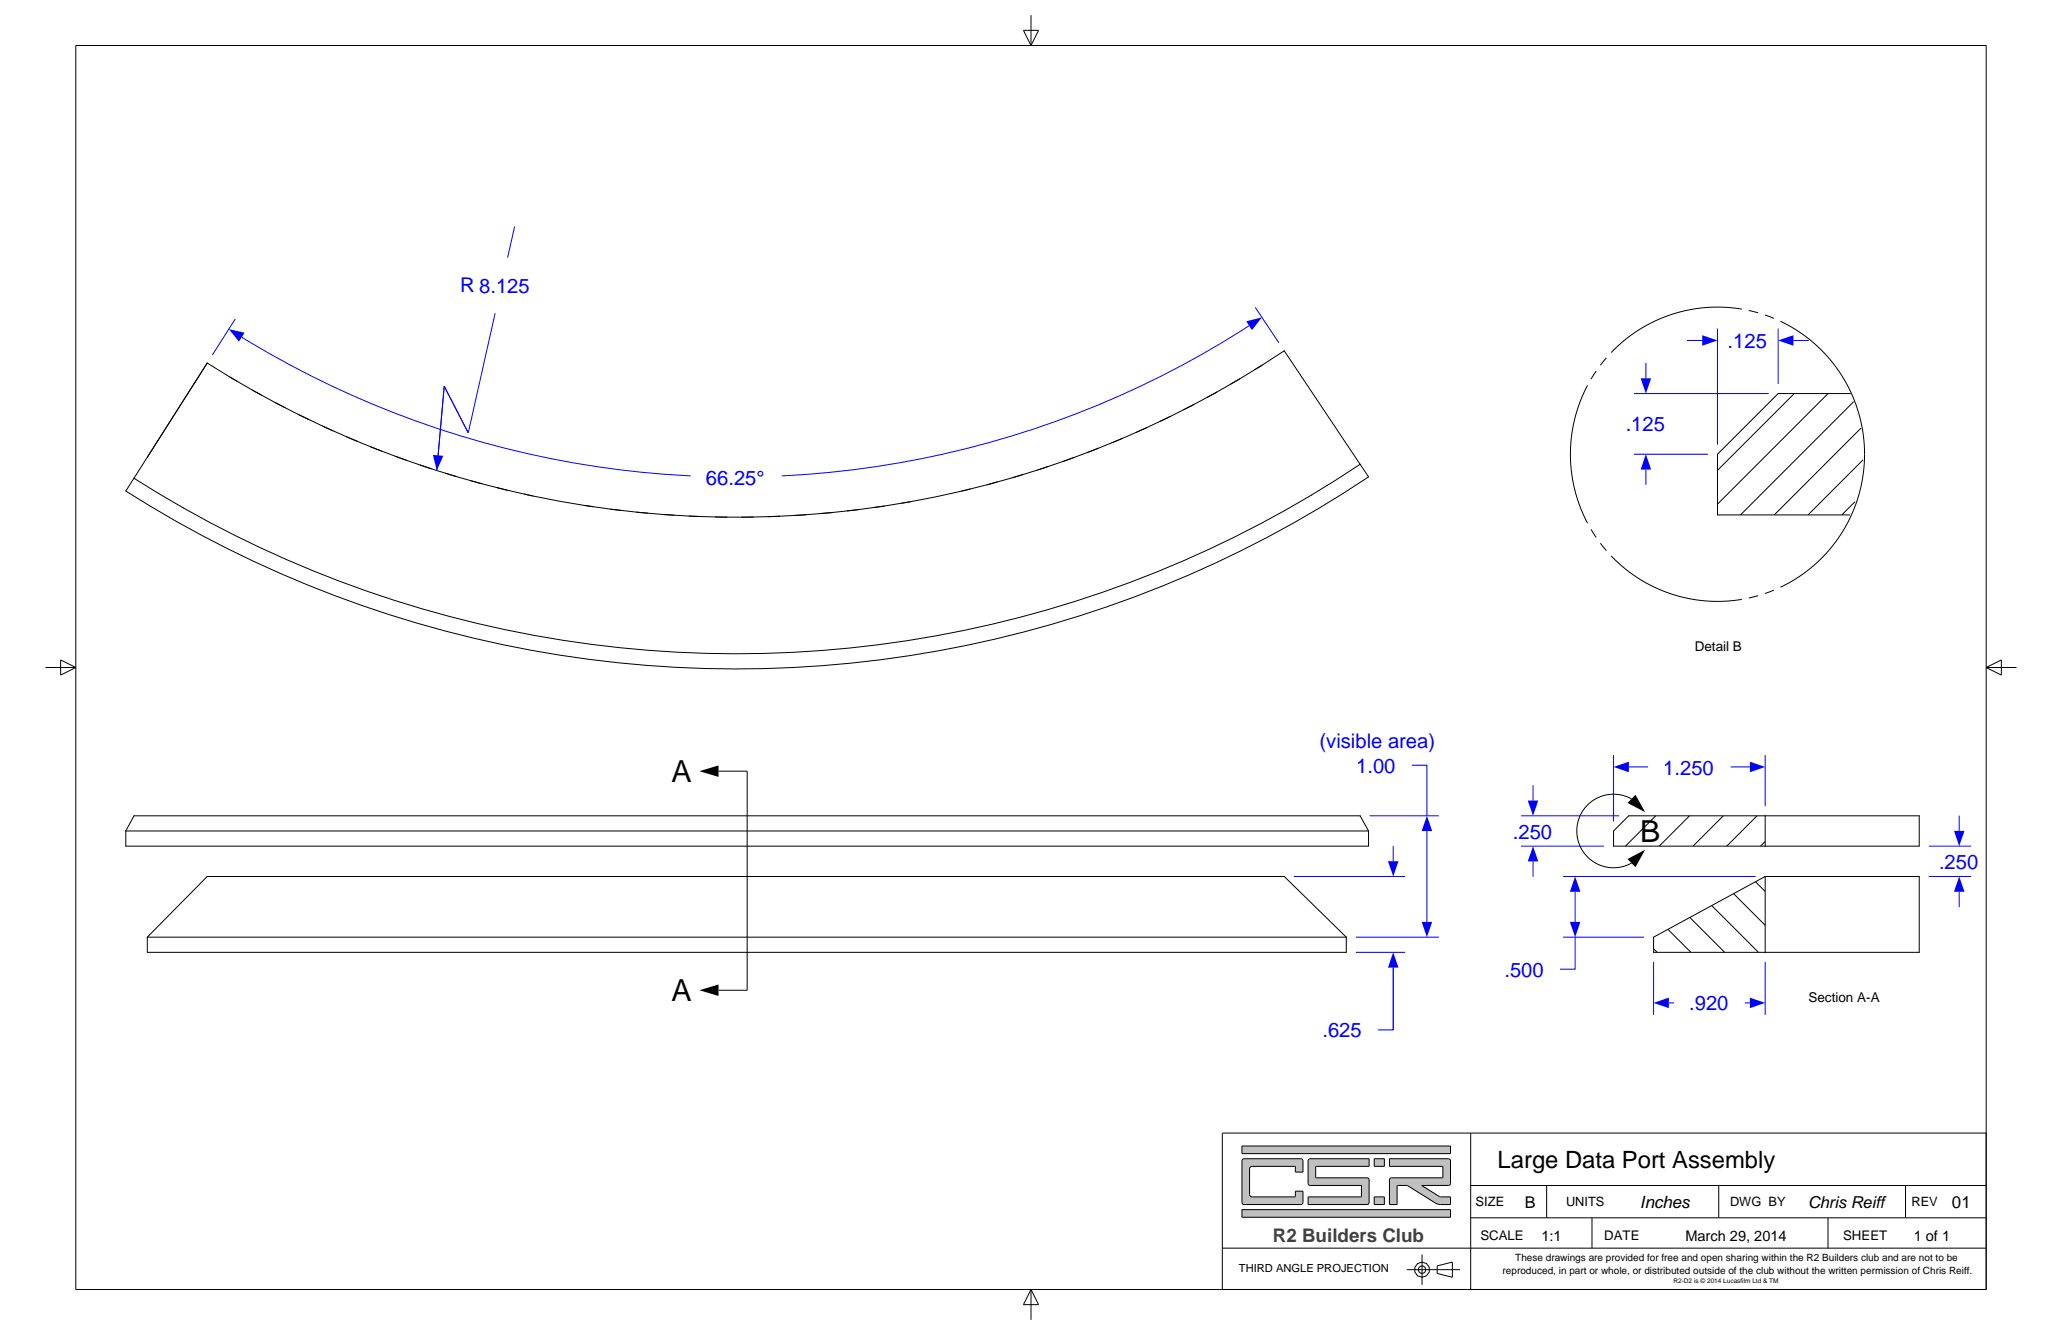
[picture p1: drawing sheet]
<svg xmlns="http://www.w3.org/2000/svg" width="432mm" height="279mm" viewBox="0 0 432 279" stroke-linecap="round" stroke-linejoin="round" font-family="sans-serif">
<path d="M15.9 9.5h400v260.4h-400zM214.3 6.4h3.2l-1.6 3.1zM215.9 3.2v6.3M9.5 139.7h6.4M12.7 138.1l3.2 1.6-3.2 1.6zM415.9 139.7h6.4M415.9 139.7l3.2-1.6v3.2zM215.9 269.9v6.3M215.9 269.9l1.6 3.1h-3.2z" fill="none" stroke="#000" stroke-width=".21"/>
<path d="M260.1 253.2v1.6h43.6v-1.6zM260.1 239.8v1.6h43.6v-1.6zM260.2 242.6l.3-.1 12.2 .1 .2 .3v2.4h-1.6l-.1-1.2-9.3 .1-.2 .4v5.4l.1 .3 .4 .2h9l.1-1.2h1.6l-.1 2.6-.4 .2-12.2-.1-.1-.4v-8.6zM291 242.5v1.6h11l.1 .1v2.3l-10.9 .1-.2 .3v5.2h1.6v-3.9l.1-.1h2l6.3 3.9 2.7 .1v-1.6h-2.2l-3.8-2.4h5.6l.3-.1 .1-.3v-4.7l-.1-.4zM274 242.6l-.1 .4v4.7l.2 .3 10.9 .1 .1 2.3-.1 .1h-11.1v1.6h12.4l.3-.2 .1-5-.2-.3-10.9-.1-.1-2.3 .1-.1h11.1v-1.6h-12.3zM287.8 250.5v1.6h2.1v-1.6zM287.8 242.5v1.6h2.1v-1.6z" fill-rule="evenodd" fill="#c0c0c0"/>
<g fill="none" stroke="#000" stroke-width=".21">
<path d="M26.3 173.9h260.3M26.3 173.9l1.8-3.2h256.7l1.8 3.2M26.3 173.9v3.2h260.3v-3.2M150.5 161.4h6v45.8h-6M30.8 196.1v3.2h251.1v-3.2M30.8 196.1h251.1M30.8 196.1l12.6-12.7h225.5l13 12.7M256 237.1h159.9v32.8h-159.9zM260.1 239.8h43.6v1.6h-43.6zM308 237.1v32.8M260.1 253.2h43.6v1.6h-43.6zM260.2 242.6l.3-.1 12.2 .1 .2 .3v2.4h-1.6l-.1-1.2-9.3 .1-.2 .4v5.4l.1 .3 .4 .2h9l.1-1.2h1.6l-.1 2.6-.4 .2-12.2-.1-.1-.4v-8.6z"/>
<path d="M274 242.6l.4-.1h12.3v1.6h-11.1l-.1 .1 .1 2.3 10.9 .1 .2 .4-.1 4.9-.3 .2h-12.4v-1.6h11.1l.1-.1-.1-2.3-10.9-.1-.2-.3v-4.7zM287.8 242.5h2.1v1.6h-2.1zM287.8 250.5h2.1v1.6h-2.1zM291 242.5l12.6 .1 .1 .4v4.7l-.1 .3-.3 .1h-5.6l3.8 2.4h2.2v1.6h-2.1l-.8-.2-6.1-3.8h-2.1v4h-1.6v-5.2l.2-.3 10.8-.1 .1-.1v-2.3h-11.1zM308 248.1h107.9M308 254.9h107.9M323.9 248.1v6.8M333.4 254.9v6.3M359.9 248.1v6.7M382.8 254.9v6.3M399 248.1v6.7M256 261.2h159.9"/>
<path d="M294.6 265.7h11.1M297.8 262.6v6.3M301 264.9l3.1-.8v3.2l-3.1-.8z"/>
<circle cx="297.8" cy="265.7" r=".79"/>
<circle cx="297.8" cy="265.7" r="1.59"/>
</g>
<path d="M146.5 161.4l4-1.2v2.4zM146.5 207.2l4-1.2v2.4z" fill="#000"/>
<path d="M295.6 160.2h3.2v10.5" fill="none" stroke="#00f" stroke-width=".21"/>
<g fill="#00f">
<path d="M298.8 170.7l1.1 3.2h-2.2z"/>
<path d="M297.7 192.9h2.2l-1.1 3.2z"/>
</g>
<path d="M286.8 170.7h14.5M298.8 173.9v19M283.9 196.1h17.4M291.8 202.5v13h-3.2" fill="none" stroke="#00f" stroke-width=".21"/>
<path d="M290.7 180.2h2.2l-1.1 3.2z" fill="#00f"/>
<path d="M291.8 177v3.2" fill="none" stroke="#00f" stroke-width=".21"/>
<path d="M291.8 199.3l1.1 3.2h-2.2z" fill="#00f"/>
<path d="M270.9 183.4h23.4M283.9 199.3h10.4M291.8 202.5v13" fill="none" stroke="#00f" stroke-width=".21"/>
<g fill="none" stroke="#000" stroke-width=".21">
<path d="M48.1 78.9l1.5 .9M259.6 79.3l-1.9 1.1M264.3 76.4l-1.5 1M52.8 81.6l1.9 1.1M57.7 84.3l2 1M62.6 86.8l2.1 1M67.5 89.2l2.2 1M72.6 91.4l2.2 1M77.6 93.5l2.3 .9M82.8 95.5l2.3 .8M88 97.3l2.3 .8M93.3 99l2.3 .7"/>
<path d="M214.3 99.3l-2.3 .7M219.6 97.6l-2.3 .8M224.8 95.8l-2.3 .8M230 93.8l-2.3 .9M235.1 91.7l-2.3 1M240.1 89.5l-2.2 1M245.1 87.1l-2.2 1.1M250 84.6l-2.1 1.1M254.9 82l-2.1 1.1M284.8 97.2a235.1 235.1 0 0 1-256.7 2.9M284.8 97.2l-15.9-23.8a206.4 206.4 0 0 1-225.5 2.6l-15.3 24.1M284.8 97.2l1.8 2.6a238.1 238.1 0 0 1-260.3 3l1.8-2.7"/>
<path d="M98.6 100.6l2.3 .6M104.1 102.1l2.1 .5M109.8 103.4l1.8 .4M122.4 105.8l1.8 .2M127.8 106.6l2.2 .2M133.3 107.2l2.3 .2M138.8 107.7l2.4 .1M144.3 108l2.4 .1M149.8 108.2h2.5M157.8 108.2h-2.5M163.3 108l-2.5 .1M168.8 107.7l-2.5 .2"/>
<path d="M174.3 107.3l-2.4 .2M179.7 106.7l-2.3 .2M185.2 105.9l-2.2 .3M190.6 105l-1.8 .3M203.2 102.3l-1.8 .5M208.8 100.9l-2.1 .6"/>
</g>
<path d="M47.9 68.9l3.3 .7-1.1 1.9z" fill="#00f"/>
<path d="M50.6 70.6a197.7 197.7 0 0 0 94 29" fill="none" stroke="#00f" stroke-width=".21"/>
<path d="M261 67.2l3.3-.8-2.1 2.7z" fill="#00f"/>
<path d="M49.3 66.8l-4.8 7.5M261.6 68.2a197.8 197.8 0 0 1-97.9 31.4M262.9 64.3l4.9 7.5" fill="none" stroke="#00f" stroke-width=".21"/>
<path d="M90.7 95.2l2.1 .2-1.3 3.1z" fill="#00f"/>
<path d="M107.8 47.4l-1.5 6.5M103.7 65.6l-5.6 25-5.1-9.8-1.5 17.7M329.8 196.1v6.7h-3.1" fill="none" stroke="#00f" stroke-width=".21"/>
<g fill="none" stroke="#000" stroke-width=".21">
<path d="M346.7 170.7l-6.3 6.4M353.8 170.7l-6.3 6.4M360.9 170.7l-6.4 6.4M367.9 170.7l-6.3 6.4M369.6 170.7h32.3v6.4h-32.3M369.6 170.7v6.4M369.6 170.7h-28.5l-3.2 3.2v3.2h31.7M369.6 176.1l-.9 1M346.3 198.6l.7 .7M349.3 194.5l4.8 4.8M353.9 192l7.3 7.3M358.4 189.5l9.8 9.8"/>
<path d="M363 187l6.6 6.7M367.6 184.5l2 2.1M369.6 183.4h.1M369.6 183.4h32.3v15.9h-32.3M369.6 183.4l-23.3 12.7v3.2h23.3M369.6 183.4v15.9"/>
</g>
<g fill="#00f">
<path d="M328.7 192.9h2.2l-1.1 3.2z"/>
<path d="M329.8 183.4l1.1 3.2h-2.2z"/>
</g>
<path d="M327.3 196.1h17M327.3 183.4h40.3M329.8 186.6v6.3" fill="none" stroke="#00f" stroke-width=".21"/>
<path d="M319.9 167.5h2.2l-1.1 3.2z" fill="#00f"/>
<path d="M321 164.3v3.2" fill="none" stroke="#00f" stroke-width=".21"/>
<path d="M321 177.1l1.1 3.2h-2.2z" fill="#00f"/>
<path d="M318.5 170.7h20.6M318.5 177.1h17.4M321 180.3v3.2" fill="none" stroke="#00f" stroke-width=".21"/>
<path d="M409.2 173.9h2.2l-1.1 3.2z" fill="#00f"/>
<path d="M410.3 170.7v3.2" fill="none" stroke="#00f" stroke-width=".21"/>
<path d="M410.3 183.4l1.1 3.2h-2.2z" fill="#00f"/>
<path d="M403.9 177.1h8.9M403.9 183.4h8.9M410.3 186.6v3.2" fill="none" stroke="#00f" stroke-width=".21"/>
<path d="M366.4 159.4l3.2 1.1-3.2 1.1z" fill="#00f"/>
<path d="M362.4 160.5h4" fill="none" stroke="#00f" stroke-width=".21"/>
<path d="M337.9 160.5l3.2-1.1v2.2z" fill="#00f"/>
<path d="M337.9 158v13.9M369.6 158v10.7M341.1 160.5h4" fill="none" stroke="#00f" stroke-width=".21"/>
<path d="M366.4 208.8l3.2 1.1-3.2 1.1z" fill="#00f"/>
<path d="M365.4 209.9h1" fill="none" stroke="#00f" stroke-width=".21"/>
<path d="M346.3 209.9l3.2-1.1v2.2z" fill="#00f"/>
<path d="M346.3 201.3v11.1M349.5 209.9h1.1M369.6 201.3v11.1" fill="none" stroke="#00f" stroke-width=".21"/>
<path d="M342.5 166.3l2 3.7-3.7-1.9zM340.8 179.8l3.7-2-2 3.7z" fill="#000"/>
<g fill="none" stroke="#000" stroke-width=".21">
<path d="M334.3 77.7l-1.1 1.6M336.4 74.9l-1.3 1.5M364.8 64.7a30.8 30.8 0 0 0-27.4 9.1M366.2 65l2 .5M369.6 65.9l1.9 .7M372.8 67.2a30.8 30.8 0 0 1 17.7 27.9 30.8 30.8 0 0 1-17.7 27.8M332.4 80.7a30.8 30.8 0 0 0 0 28.8M375.7 82.4l-16 16M382.8 82.4l-23.1 23.1M387.5 82.4h-15.1l-12.7 12.7v12.7h27.6M388.2 84.1l-23.7 23.7M389.7 89.6l-18.2 18.2"/>
<path d="M390.1 96.2l-11.5 11.6M333.2 110.8l1.1 1.7M335.1 113.7l1.3 1.5M337.4 116.4a30.8 30.8 0 0 0 27.4 9M388.5 105l-2.8 2.8M368.2 124.7l-2 .5M371.5 123.5l-1.9 .7M341.6 167.2a7.7 7.7 0 0 0-11.4 6.7 7.7 7.7 0 0 0 11.4 6.7"/>
</g>
<path d="M372.4 71.3l3.2-1.1v2.2z" fill="#00f"/>
<path d="M375.6 71.3h3.2" fill="none" stroke="#00f" stroke-width=".21"/>
<path d="M356.5 70.2l3.2 1.1-3.2 1.1z" fill="#00f"/>
<path d="M353.3 71.3h3.2M359.7 68.8v24.3M372.4 68.8v11.6" fill="none" stroke="#00f" stroke-width=".21"/>
<path d="M343.6 79.2h2.2l-1.1 3.2z" fill="#00f"/>
<path d="M344.7 76v3.2" fill="none" stroke="#00f" stroke-width=".21"/>
<path d="M344.7 95.1l1.1 3.2h-2.2z" fill="#00f"/>
<path d="M342.2 82.4h28.2M342.2 95.1h15.5M344.7 98.3v3.2" fill="none" stroke="#00f" stroke-width=".21"/>
<g font-size="6.3">
<text x="140.6" y="163.6">A</text>
<text x="343.5" y="176.1">B</text>
<text x="140.6" y="209.5">A</text>
</g>
<text font-size="5" x="313.6" y="244.4">Large Data Port Assembly</text>
<g font-size="4.2" fill="#00f">
<text x="96.4" y="61.2">R 8.125</text>
<text x="361.8" y="72.8">.125</text>
<text x="340.4" y="90.3">.125</text>
<text x="147.8" y="101.4">66.25°</text>
<text x="276.3" y="156.6">(visible area)</text>
<text x="284" y="161.7">1.00</text>
<text x="348.3" y="162.1">1.250</text>
<text x="316.8" y="175.5">.250</text>
<text x="406" y="181.9">.250</text>
<text x="315" y="204.4">.500</text>
<text x="353.7" y="211.5">.920</text>
<text x="276.9" y="217.1">.625</text>
</g>
<text font-size="3.9" fill="#404040" x="266.6" y="259.9">R2 Builders Club</text>
<g font-size="3.5">
<text x="343.4" y="252.9">Inches</text>
<text x="408.8" y="252.9">01</text>
</g>
<g font-size="3.4">
<text x="319.3" y="252.8">B</text>
<text x="378.6" y="252.8">Chris Reiff</text>
</g>
<g font-size="3.1">
<text x="322.8" y="259.7">1:1</text>
<text x="352.9" y="259.7">March 29, 2014</text>
<text x="400.7" y="259.7">1 of 1</text>
</g>
<g font-size="2.8">
<text x="354.9" y="136.3">Detail B</text>
<text x="378.7" y="209.6">Section A-A</text>
<text x="310" y="259.5">SCALE</text>
<text x="335.9" y="259.5">DATE</text>
<text x="386" y="259.5">SHEET</text>
</g>
<g font-size="2.7">
<text x="309" y="252.5">SIZE</text>
<text x="327.9" y="252.4">UNITS</text>
<text x="362.3" y="252.4">DWG BY</text>
<text x="400.3" y="252.4">REV</text>
</g>
<text font-size="2.3" x="259.4" y="266.2">THIRD ANGLE PROJECTION</text>
<g font-size="2.1">
<text x="314.7" y="266.6">reproduced, in part or whole, or distributed outside of the club without the written permission of Chris Reiff.</text>
<text x="317.3" y="264">These drawings are provided for free and open sharing within the R2 Builders club and are not to be</text>
</g>
<text font-size="1.4" x="350.5" y="268.6">R2-D2 is © 2014 Lucasfilm Ltd &amp; TM</text>
</svg>
